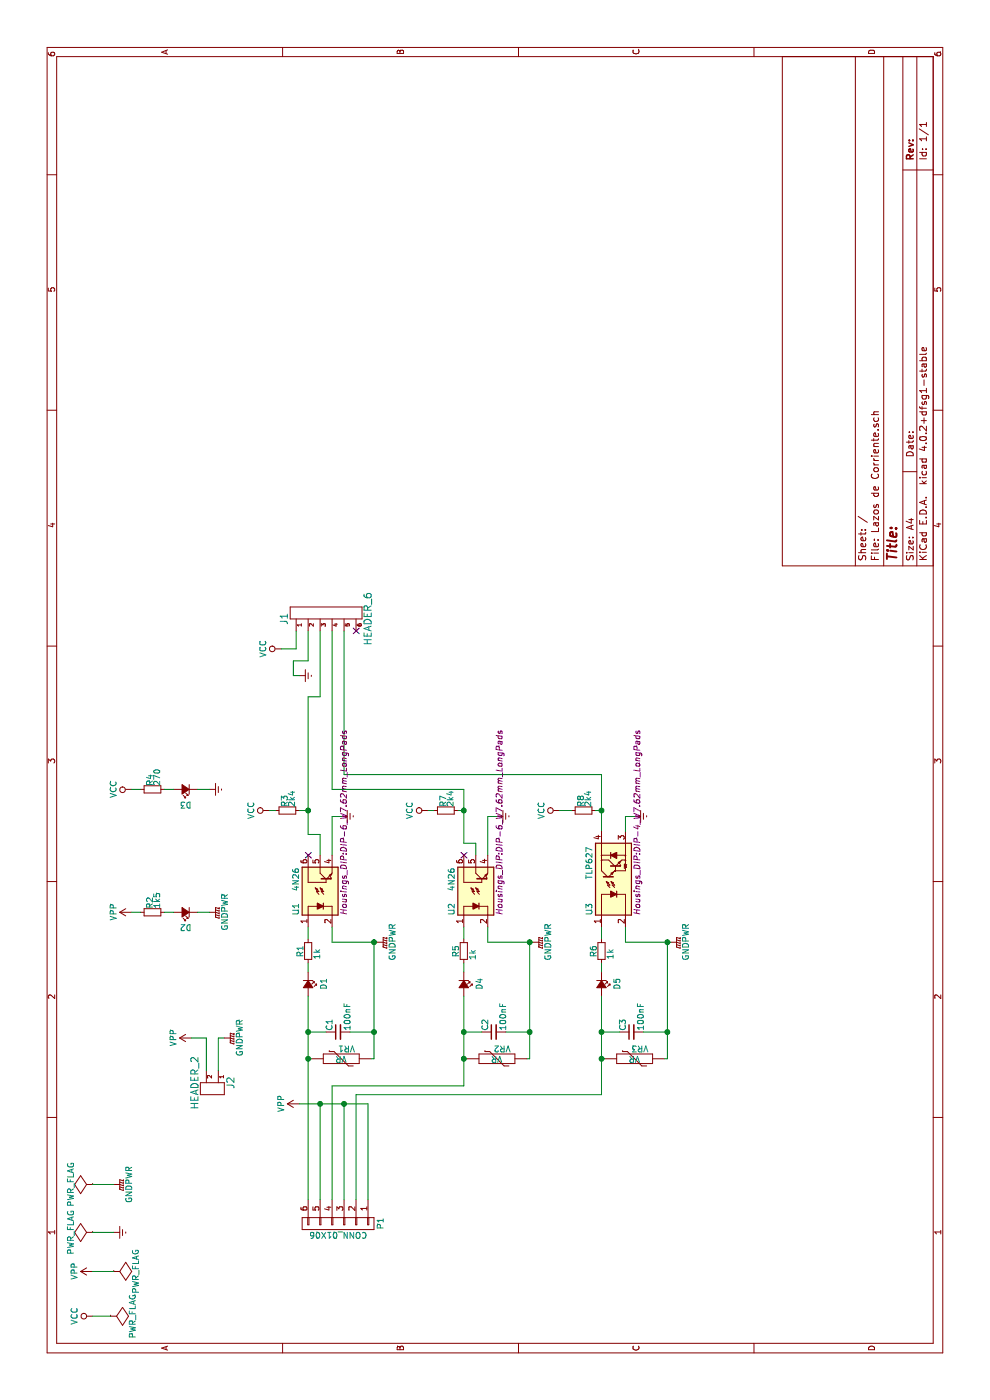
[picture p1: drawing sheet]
EESchema Schematic File Version 2
LIBS:power
LIBS:device
LIBS:transistors
LIBS:conn
LIBS:linear
LIBS:regul
LIBS:74xx
LIBS:cmos4000
LIBS:adc-dac
LIBS:memory
LIBS:xilinx
LIBS:microcontrollers
LIBS:dsp
LIBS:microchip
LIBS:analog_switches
LIBS:motorola
LIBS:texas
LIBS:intel
LIBS:audio
LIBS:interface
LIBS:digital-audio
LIBS:philips
LIBS:display
LIBS:cypress
LIBS:siliconi
LIBS:opto
LIBS:atmel
LIBS:contrib
LIBS:valves
LIBS:w_analog
LIBS:w_connectors
LIBS:w_device
LIBS:w_logic
LIBS:w_memory
LIBS:w_opto
LIBS:w_power
LIBS:w_relay
LIBS:w_rtx
LIBS:w_transistor
LIBS:w_vacuum
LIBS:Lazos de Corriente-cache
EELAYER 25 0
EELAYER END
$Descr A4 11693 8268
encoding utf-8
Sheet 1 1
Title ""
Date ""
Rev ""
Comp ""
Comment1 ""
Comment2 ""
Comment3 ""
Comment4 ""
$EndDescr
$Comp
L VPP #PWR01
U 1 1
P 2475 2500
F 0 "#PWR01" H 2475 2350 50  0001 C CNN
F 1 "VPP" H 2475 2650 50  0000 C CNN
F 2 "" H 2475 2500 50  0000 C CNN
F 3 "" H 2475 2500 50  0000 C CNN
	1    2475 2500
	1    0    0    -1  
$EndComp
$Comp
L GNDPWR #PWR02
U 1 1
P 3825 3150
F 0 "#PWR02" H 3825 2950 50  0001 C CNN
F 1 "GNDPWR" H 3825 3020 50  0000 C CNN
F 2 "" H 3825 3100 50  0000 C CNN
F 3 "" H 3825 3100 50  0000 C CNN
	1    3825 3150
	1    0    0    -1  
$EndComp
$Comp
L R_Small R1
U 1 1
P 3750 2575
F 0 "R1" V 3685 2525 50  0000 L CNN
F 1 "1k" V 3825 2505 50  0000 L CNN
F 2 "w_pth_resistors:RC07" H 3750 2575 50  0001 C CNN
F 3 "" H 3750 2575 50  0000 C CNN
	1    3750 2575
	0    1    1    0   
$EndComp
$Comp
L Led_Small D1
U 1 1
P 3475 2575
F 0 "D1" H 3425 2700 50  0000 L CNN
F 1 "Led_Small" H 3300 2475 50  0001 L CNN
F 2 "LEDs:LED-3MM" V 3475 2575 50  0001 C CNN
F 3 "" V 3475 2575 50  0000 C CNN
	1    3475 2575
	-1   0    0    1   
$EndComp
$Comp
L R_Small R3
U 1 1
P 4925 2400
F 0 "R3" H 4955 2420 50  0000 L CNN
F 1 "2k4" H 4955 2360 50  0000 L CNN
F 2 "w_pth_resistors:RC07" H 4925 2400 50  0001 C CNN
F 3 "" H 4925 2400 50  0000 C CNN
	1    4925 2400
	1    0    0    -1  
$EndComp
$Comp
L Earth #PWR03
U 1 1
P 4875 2850
F 0 "#PWR03" H 4875 2600 50  0001 C CNN
F 1 "Earth" H 4875 2700 50  0001 C CNN
F 2 "" H 4875 2850 50  0000 C CNN
F 3 "" H 4875 2850 50  0000 C CNN
	1    4875 2850
	1    0    0    -1  
$EndComp
$Comp
L VCC #PWR04
U 1 1
P 4925 2250
F 0 "#PWR04" H 4925 2100 50  0001 C CNN
F 1 "VCC" H 4925 2400 50  0000 C CNN
F 2 "" H 4925 2250 50  0000 C CNN
F 3 "" H 4925 2250 50  0000 C CNN
	1    4925 2250
	1    0    0    -1  
$EndComp
$Comp
L C_Small C1
U 1 1
P 3075 2825
F 0 "C1" H 3085 2895 50  0000 L CNN
F 1 "100nF" H 3085 2745 50  0000 L CNN
F 2 "w_capacitors:cnp_13x4mm" H 3075 2825 50  0001 C CNN
F 3 "" H 3075 2825 50  0000 C CNN
	1    3075 2825
	1    0    0    -1  
$EndComp
$Comp
L VR VR1
U 1 1
P 2850 2850
F 0 "VR1" V 2910 2804 50  0000 C TNN
F 1 "VR" V 2850 2850 50  0000 C CNN
F 2 "Varistors:RV_Disc_D7_W3.5_P5" H 2850 2850 50  0001 C CNN
F 3 "" H 2850 2850 50  0000 C CNN
	1    2850 2850
	1    0    0    -1  
$EndComp
$Comp
L HEADER_6 J1
U 1 1
P 6525 2725
F 0 "J1" H 6525 3075 60  0000 C CNN
F 1 "HEADER_6" H 6525 2375 60  0000 C CNN
F 2 "Pin_Headers:Pin_Header_Angled_1x06" H 6525 2725 60  0001 C CNN
F 3 "" H 6525 2725 60  0000 C CNN
	1    6525 2725
	1    0    0    -1  
$EndComp
$Comp
L PWR_FLAG #FLG05
U 1 1
P 700 925
F 0 "#FLG05" H 700 1020 50  0001 C CNN
F 1 "PWR_FLAG" H 700 1105 50  0000 C CNN
F 2 "" H 700 925 50  0000 C CNN
F 3 "" H 700 925 50  0000 C CNN
	1    700  925 
	-1   0    0    1   
$EndComp
$Comp
L VCC #PWR06
U 1 1
P 700 775
F 0 "#PWR06" H 700 625 50  0001 C CNN
F 1 "VCC" H 700 925 50  0000 C CNN
F 2 "" H 700 775 50  0000 C CNN
F 3 "" H 700 775 50  0000 C CNN
	1    700  775 
	1    0    0    -1  
$EndComp
$Comp
L VPP #PWR07
U 1 1
P 1075 775
F 0 "#PWR07" H 1075 625 50  0001 C CNN
F 1 "VPP" H 1075 925 50  0000 C CNN
F 2 "" H 1075 775 50  0000 C CNN
F 3 "" H 1075 775 50  0000 C CNN
	1    1075 775 
	1    0    0    -1  
$EndComp
$Comp
L Earth #PWR08
U 1 1
P 1400 950
F 0 "#PWR08" H 1400 700 50  0001 C CNN
F 1 "Earth" H 1400 800 50  0001 C CNN
F 2 "" H 1400 950 50  0000 C CNN
F 3 "" H 1400 950 50  0000 C CNN
	1    1400 950 
	1    0    0    -1  
$EndComp
$Comp
L GNDPWR #PWR09
U 1 1
P 1800 950
F 0 "#PWR09" H 1800 750 50  0001 C CNN
F 1 "GNDPWR" H 1800 820 50  0000 C CNN
F 2 "" H 1800 900 50  0000 C CNN
F 3 "" H 1800 900 50  0000 C CNN
	1    1800 950 
	1    0    0    -1  
$EndComp
$Comp
L PWR_FLAG #FLG010
U 1 1
P 1075 950
F 0 "#FLG010" H 1075 1045 50  0001 C CNN
F 1 "PWR_FLAG" H 1075 1130 50  0000 C CNN
F 2 "" H 1075 950 50  0000 C CNN
F 3 "" H 1075 950 50  0000 C CNN
	1    1075 950 
	-1   0    0    1   
$EndComp
$Comp
L PWR_FLAG #FLG011
U 1 1
P 1400 775
F 0 "#FLG011" H 1400 870 50  0001 C CNN
F 1 "PWR_FLAG" H 1400 955 50  0000 C CNN
F 2 "" H 1400 775 50  0000 C CNN
F 3 "" H 1400 775 50  0000 C CNN
	1    1400 775 
	1    0    0    -1  
$EndComp
$Comp
L PWR_FLAG #FLG012
U 1 1
P 1800 775
F 0 "#FLG012" H 1800 870 50  0001 C CNN
F 1 "PWR_FLAG" H 1800 955 50  0000 C CNN
F 2 "" H 1800 775 50  0000 C CNN
F 3 "" H 1800 775 50  0000 C CNN
	1    1800 775 
	1    0    0    -1  
$EndComp
$Comp
L R_Small R4
U 1 1
P 5100 1275
F 0 "R4" H 5130 1295 50  0000 L CNN
F 1 "270" H 5130 1235 50  0000 L CNN
F 2 "w_pth_resistors:RC07" H 5100 1275 50  0001 C CNN
F 3 "" H 5100 1275 50  0000 C CNN
	1    5100 1275
	1    0    0    -1  
$EndComp
$Comp
L Led_Small D3
U 1 1
P 5100 1550
F 0 "D3" H 5050 1675 50  0000 L CNN
F 1 "Led_Small" H 4925 1450 50  0001 L CNN
F 2 "LEDs:LED-5MM" V 5100 1550 50  0001 C CNN
F 3 "" V 5100 1550 50  0000 C CNN
	1    5100 1550
	0    -1   -1   0   
$EndComp
$Comp
L Earth #PWR013
U 1 1
P 5100 1750
F 0 "#PWR013" H 5100 1500 50  0001 C CNN
F 1 "Earth" H 5100 1600 50  0001 C CNN
F 2 "" H 5100 1750 50  0000 C CNN
F 3 "" H 5100 1750 50  0000 C CNN
	1    5100 1750
	1    0    0    -1  
$EndComp
$Comp
L VCC #PWR014
U 1 1
P 5100 1100
F 0 "#PWR014" H 5100 950 50  0001 C CNN
F 1 "VCC" H 5100 1250 50  0000 C CNN
F 2 "" H 5100 1100 50  0000 C CNN
F 3 "" H 5100 1100 50  0000 C CNN
	1    5100 1100
	1    0    0    -1  
$EndComp
$Comp
L R_Small R2
U 1 1
P 4075 1275
F 0 "R2" H 4105 1295 50  0000 L CNN
F 1 "1k5" H 4105 1235 50  0000 L CNN
F 2 "w_pth_resistors:RC07" H 4075 1275 50  0001 C CNN
F 3 "" H 4075 1275 50  0000 C CNN
	1    4075 1275
	1    0    0    -1  
$EndComp
$Comp
L Led_Small D2
U 1 1
P 4075 1550
F 0 "D2" H 4025 1675 50  0000 L CNN
F 1 "Led_Small" H 3900 1450 50  0001 L CNN
F 2 "LEDs:LED-5MM" V 4075 1550 50  0001 C CNN
F 3 "" V 4075 1550 50  0000 C CNN
	1    4075 1550
	0    -1   -1   0   
$EndComp
$Comp
L VPP #PWR015
U 1 1
P 4075 1100
F 0 "#PWR015" H 4075 950 50  0001 C CNN
F 1 "VPP" H 4075 1250 50  0000 C CNN
F 2 "" H 4075 1100 50  0000 C CNN
F 3 "" H 4075 1100 50  0000 C CNN
	1    4075 1100
	1    0    0    -1  
$EndComp
$Comp
L CONN_01X06 P1
U 1 1
P 1475 2825
F 0 "P1" H 1475 3175 50  0000 C CNN
F 1 "CONN_01X06" V 1575 2825 50  0000 C CNN
F 2 "Terminal_Blocks:TerminalBlock_Pheonix_MPT-2.54mm_6pol" H 1475 2825 50  0001 C CNN
F 3 "" H 1475 2825 50  0000 C CNN
	1    1475 2825
	-1   0    0    1   
$EndComp
$Comp
L GNDPWR #PWR016
U 1 1
P 3825 4450
F 0 "#PWR016" H 3825 4250 50  0001 C CNN
F 1 "GNDPWR" H 3825 4320 50  0000 C CNN
F 2 "" H 3825 4400 50  0000 C CNN
F 3 "" H 3825 4400 50  0000 C CNN
	1    3825 4450
	1    0    0    -1  
$EndComp
$Comp
L R_Small R5
U 1 1
P 3750 3875
F 0 "R5" V 3685 3825 50  0000 L CNN
F 1 "1k" V 3825 3800 50  0000 L CNN
F 2 "w_pth_resistors:RC07" H 3750 3875 50  0001 C CNN
F 3 "" H 3750 3875 50  0000 C CNN
	1    3750 3875
	0    1    1    0   
$EndComp
$Comp
L Led_Small D4
U 1 1
P 3475 3875
F 0 "D4" H 3425 4000 50  0000 L CNN
F 1 "Led_Small" H 3300 3775 50  0001 L CNN
F 2 "LEDs:LED-3MM" V 3475 3875 50  0001 C CNN
F 3 "" V 3475 3875 50  0000 C CNN
	1    3475 3875
	-1   0    0    1   
$EndComp
NoConn ~ 4550 3875
$Comp
L R_Small R7
U 1 1
P 4925 3725
F 0 "R7" H 4955 3745 50  0000 L CNN
F 1 "2k4" H 4955 3685 50  0000 L CNN
F 2 "w_pth_resistors:RC07" H 4925 3725 50  0001 C CNN
F 3 "" H 4925 3725 50  0000 C CNN
	1    4925 3725
	1    0    0    -1  
$EndComp
$Comp
L Earth #PWR017
U 1 1
P 4875 4150
F 0 "#PWR017" H 4875 3900 50  0001 C CNN
F 1 "Earth" H 4875 4000 50  0001 C CNN
F 2 "" H 4875 4150 50  0000 C CNN
F 3 "" H 4875 4150 50  0000 C CNN
	1    4875 4150
	1    0    0    -1  
$EndComp
$Comp
L VCC #PWR018
U 1 1
P 4925 3575
F 0 "#PWR018" H 4925 3425 50  0001 C CNN
F 1 "VCC" H 4925 3725 50  0000 C CNN
F 2 "" H 4925 3575 50  0000 C CNN
F 3 "" H 4925 3575 50  0000 C CNN
	1    4925 3575
	1    0    0    -1  
$EndComp
$Comp
L C_Small C2
U 1 1
P 3075 4125
F 0 "C2" H 3085 4195 50  0000 L CNN
F 1 "100nF" H 3085 4045 50  0000 L CNN
F 2 "w_capacitors:cnp_13x4mm" H 3075 4125 50  0001 C CNN
F 3 "" H 3075 4125 50  0000 C CNN
	1    3075 4125
	1    0    0    -1  
$EndComp
$Comp
L VR VR2
U 1 1
P 2850 4150
F 0 "VR2" V 2910 4104 50  0000 C TNN
F 1 "VR" V 2850 4150 50  0000 C CNN
F 2 "Varistors:RV_Disc_D7_W3.5_P5" H 2850 4150 50  0001 C CNN
F 3 "" H 2850 4150 50  0000 C CNN
	1    2850 4150
	1    0    0    -1  
$EndComp
$Comp
L GNDPWR #PWR019
U 1 1
P 3825 5600
F 0 "#PWR019" H 3825 5400 50  0001 C CNN
F 1 "GNDPWR" H 3825 5470 50  0000 C CNN
F 2 "" H 3825 5550 50  0000 C CNN
F 3 "" H 3825 5550 50  0000 C CNN
	1    3825 5600
	1    0    0    -1  
$EndComp
$Comp
L R_Small R6
U 1 1
P 3750 5025
F 0 "R6" V 3685 4975 50  0000 L CNN
F 1 "1k" V 3825 4955 50  0000 L CNN
F 2 "w_pth_resistors:RC07" H 3750 5025 50  0001 C CNN
F 3 "" H 3750 5025 50  0000 C CNN
	1    3750 5025
	0    1    1    0   
$EndComp
$Comp
L Led_Small D5
U 1 1
P 3475 5025
F 0 "D5" H 3425 5150 50  0000 L CNN
F 1 "Led_Small" H 3300 4925 50  0001 L CNN
F 2 "LEDs:LED-3MM" V 3475 5025 50  0001 C CNN
F 3 "" V 3475 5025 50  0000 C CNN
	1    3475 5025
	-1   0    0    1   
$EndComp
NoConn ~ 4550 5025
$Comp
L R_Small R8
U 1 1
P 4925 4875
F 0 "R8" H 4955 4895 50  0000 L CNN
F 1 "2k4" H 4955 4835 50  0000 L CNN
F 2 "w_pth_resistors:RC07" H 4925 4875 50  0001 C CNN
F 3 "" H 4925 4875 50  0000 C CNN
	1    4925 4875
	1    0    0    -1  
$EndComp
$Comp
L Earth #PWR020
U 1 1
P 4875 5300
F 0 "#PWR020" H 4875 5050 50  0001 C CNN
F 1 "Earth" H 4875 5150 50  0001 C CNN
F 2 "" H 4875 5300 50  0000 C CNN
F 3 "" H 4875 5300 50  0000 C CNN
	1    4875 5300
	1    0    0    -1  
$EndComp
$Comp
L VCC #PWR021
U 1 1
P 4925 4675
F 0 "#PWR021" H 4925 4525 50  0001 C CNN
F 1 "VCC" H 4925 4825 50  0000 C CNN
F 2 "" H 4925 4675 50  0000 C CNN
F 3 "" H 4925 4675 50  0000 C CNN
	1    4925 4675
	1    0    0    -1  
$EndComp
$Comp
L C_Small C3
U 1 1
P 3075 5275
F 0 "C3" H 3085 5345 50  0000 L CNN
F 1 "100nF" H 3085 5195 50  0000 L CNN
F 2 "w_capacitors:cnp_13x4mm" H 3075 5275 50  0001 C CNN
F 3 "" H 3075 5275 50  0000 C CNN
	1    3075 5275
	1    0    0    -1  
$EndComp
$Comp
L VR VR3
U 1 1
P 2850 5300
F 0 "VR3" V 2910 5254 50  0000 C TNN
F 1 "VR" V 2850 5300 50  0000 C CNN
F 2 "Varistors:RV_Disc_D7_W3.5_P5" H 2850 5300 50  0001 C CNN
F 3 "" H 2850 5300 50  0000 C CNN
	1    2850 5300
	1    0    0    -1  
$EndComp
$Comp
L VCC #PWR022
U 1 1
P 6275 2350
F 0 "#PWR022" H 6275 2200 50  0001 C CNN
F 1 "VCC" H 6275 2500 50  0000 C CNN
F 2 "" H 6275 2350 50  0000 C CNN
F 3 "" H 6275 2350 50  0000 C CNN
	1    6275 2350
	1    0    0    -1  
$EndComp
$Comp
L Earth #PWR023
U 1 1
P 6050 2500
F 0 "#PWR023" H 6050 2250 50  0001 C CNN
F 1 "Earth" H 6050 2350 50  0001 C CNN
F 2 "" H 6050 2500 50  0000 C CNN
F 3 "" H 6050 2500 50  0000 C CNN
	1    6050 2500
	1    0    0    -1  
$EndComp
NoConn ~ 6425 2975
$Comp
L HEADER_2 J2
U 1 1
P 2650 1775
F 0 "J2" H 2650 1925 60  0000 C CNN
F 1 "HEADER_2" H 2650 1625 60  0000 C CNN
F 2 "Pin_Headers:Pin_Header_Straight_1x02" H 2650 1775 60  0001 C CNN
F 3 "" H 2650 1775 60  0000 C CNN
	1    2650 1775
	-1   0    0    1   
$EndComp
$Comp
L VPP #PWR024
U 1 1
P 3025 1600
F 0 "#PWR024" H 3025 1450 50  0001 C CNN
F 1 "VPP" H 3025 1750 50  0000 C CNN
F 2 "" H 3025 1600 50  0000 C CNN
F 3 "" H 3025 1600 50  0000 C CNN
	1    3025 1600
	1    0    0    -1  
$EndComp
$Comp
L GNDPWR #PWR025
U 1 1
P 3025 1875
F 0 "#PWR025" H 3025 1675 50  0001 C CNN
F 1 "GNDPWR" H 3025 1745 50  0000 C CNN
F 2 "" H 3025 1825 50  0000 C CNN
F 3 "" H 3025 1825 50  0000 C CNN
	1    3025 1875
	1    0    0    -1  
$EndComp
$Comp
L GNDPWR #PWR026
U 1 1
P 4075 1750
F 0 "#PWR026" H 4075 1550 50  0001 C CNN
F 1 "GNDPWR" H 4075 1620 50  0000 C CNN
F 2 "" H 4075 1700 50  0000 C CNN
F 3 "" H 4075 1700 50  0000 C CNN
	1    4075 1750
	1    0    0    -1  
$EndComp
Wire Wire Line
	1675 2575 3375 2575
Wire Wire Line
	3575 2575 3650 2575
Wire Wire Line
	3850 2575 3950 2575
Wire Wire Line
	3950 2775 3825 2775
Wire Wire Line
	3825 2775 3825 3150
Wire Wire Line
	4875 2775 4875 2850
Wire Wire Line
	4550 2775 4875 2775
Wire Wire Line
	4925 2575 4925 2500
Wire Wire Line
	4925 2300 4925 2250
Wire Wire Line
	2850 2600 2850 2575
Connection ~ 2850 2575
Wire Wire Line
	3075 2725 3075 2575
Connection ~ 3075 2575
Wire Wire Line
	2850 3100 2850 3125
Wire Wire Line
	2850 3125 3825 3125
Wire Wire Line
	3075 3125 3075 2925
Connection ~ 3825 3125
Connection ~ 3075 3125
Connection ~ 4925 2575
Wire Wire Line
	700  925  700  775 
Wire Wire Line
	1075 775  1075 950 
Wire Wire Line
	1400 950  1400 775 
Wire Wire Line
	1800 950  1800 775 
Wire Wire Line
	5100 1750 5100 1650
Wire Wire Line
	5100 1450 5100 1375
Wire Wire Line
	5100 1175 5100 1100
Wire Wire Line
	4075 1750 4075 1650
Wire Wire Line
	4075 1450 4075 1375
Wire Wire Line
	4075 1175 4075 1100
Wire Wire Line
	1675 2675 2475 2675
Wire Wire Line
	2475 2500 2475 3075
Wire Wire Line
	2475 2875 1675 2875
Connection ~ 2475 2675
Wire Wire Line
	2475 3075 1675 3075
Connection ~ 2475 2875
Wire Wire Line
	2625 3875 3375 3875
Wire Wire Line
	3575 3875 3650 3875
Wire Wire Line
	3850 3875 3950 3875
Wire Wire Line
	3950 4075 3825 4075
Wire Wire Line
	3825 4075 3825 4450
Wire Wire Line
	2850 3900 2850 3875
Connection ~ 2850 3875
Wire Wire Line
	3075 4025 3075 3875
Connection ~ 3075 3875
Wire Wire Line
	2850 4400 2850 4425
Wire Wire Line
	2850 4425 3825 4425
Wire Wire Line
	3075 4425 3075 4225
Connection ~ 3825 4425
Connection ~ 3075 4425
Wire Wire Line
	2550 5025 3375 5025
Wire Wire Line
	3575 5025 3650 5025
Wire Wire Line
	3850 5025 3950 5025
Wire Wire Line
	3950 5225 3825 5225
Wire Wire Line
	3825 5225 3825 5600
Wire Wire Line
	2850 5050 2850 5025
Connection ~ 2850 5025
Wire Wire Line
	3075 5175 3075 5025
Connection ~ 3075 5025
Wire Wire Line
	2850 5550 2850 5575
Wire Wire Line
	2850 5575 3825 5575
Wire Wire Line
	3075 5575 3075 5375
Connection ~ 3825 5575
Connection ~ 3075 5575
Wire Wire Line
	2625 3875 2625 2775
Wire Wire Line
	2625 2775 1675 2775
Wire Wire Line
	2550 5025 2550 2975
Wire Wire Line
	2550 2975 1675 2975
Wire Wire Line
	6425 2475 6275 2475
Wire Wire Line
	6275 2475 6275 2350
Wire Wire Line
	6425 2575 6175 2575
Wire Wire Line
	6175 2575 6175 2450
Wire Wire Line
	6175 2450 6050 2450
Wire Wire Line
	6050 2450 6050 2500
Wire Wire Line
	2750 1825 3025 1825
Wire Wire Line
	3025 1825 3025 1875
Wire Wire Line
	2750 1725 3025 1725
Wire Wire Line
	3025 1725 3025 1600
Wire Wire Line
	5225 2875 6425 2875
Wire Wire Line
	4725 2575 5875 2575
Wire Wire Line
	5875 2575 5875 2675
Wire Wire Line
	5875 2675 6425 2675
Wire Wire Line
	4875 4075 4875 4150
Wire Wire Line
	4550 4075 4875 4075
Wire Wire Line
	4925 3625 4925 3575
Wire Wire Line
	4925 3825 4925 3875
Wire Wire Line
	4650 3875 5100 3875
Connection ~ 4925 3875
Wire Wire Line
	4925 4775 4925 4675
Wire Wire Line
	4925 4975 4925 5025
Wire Wire Line
	4750 5025 5225 5025
$Comp
L TLP627 U3
U 1 1
P 4350 5125
F 0 "U3" H 4050 5325 50  0000 L CNN
F 1 "TLP627" H 4350 5325 50  0000 L CNN
F 2 "Housings_DIP:DIP-4_W7.62mm_LongPads" H 4050 4925 50  0000 L CIN
F 3 "" H 4350 5125 50  0000 L CNN
	1    4350 5125
	1    0    0    -1  
$EndComp
Connection ~ 4925 5025
Wire Wire Line
	5225 5025 5225 2875
Wire Wire Line
	4750 5225 4875 5225
Wire Wire Line
	4875 5225 4875 5300
$Comp
L 4N26 U1
U 1 1
P 4250 2675
F 0 "U1" H 4050 2875 50  0000 L CNN
F 1 "4N26" H 4250 2875 50  0000 L CNN
F 2 "Housings_DIP:DIP-6_W7.62mm_LongPads" H 4050 2475 50  0000 L CIN
F 3 "" H 4250 2675 50  0000 L CNN
	1    4250 2675
	1    0    0    -1  
$EndComp
$Comp
L 4N26 U2
U 1 1
P 4250 3975
F 0 "U2" H 4050 4175 50  0000 L CNN
F 1 "4N26" H 4250 4175 50  0000 L CNN
F 2 "Housings_DIP:DIP-6_W7.62mm_LongPads" H 4050 3775 50  0000 L CIN
F 3 "" H 4250 3975 50  0000 L CNN
	1    4250 3975
	1    0    0    -1  
$EndComp
Wire Wire Line
	4650 3875 4650 3975
Wire Wire Line
	4650 3975 4550 3975
Wire Wire Line
	4725 2575 4725 2675
Wire Wire Line
	4725 2675 4550 2675
NoConn ~ 4550 2575
Wire Wire Line
	5100 3875 5100 2775
Wire Wire Line
	5100 2775 6425 2775
$EndSCHEMATC
